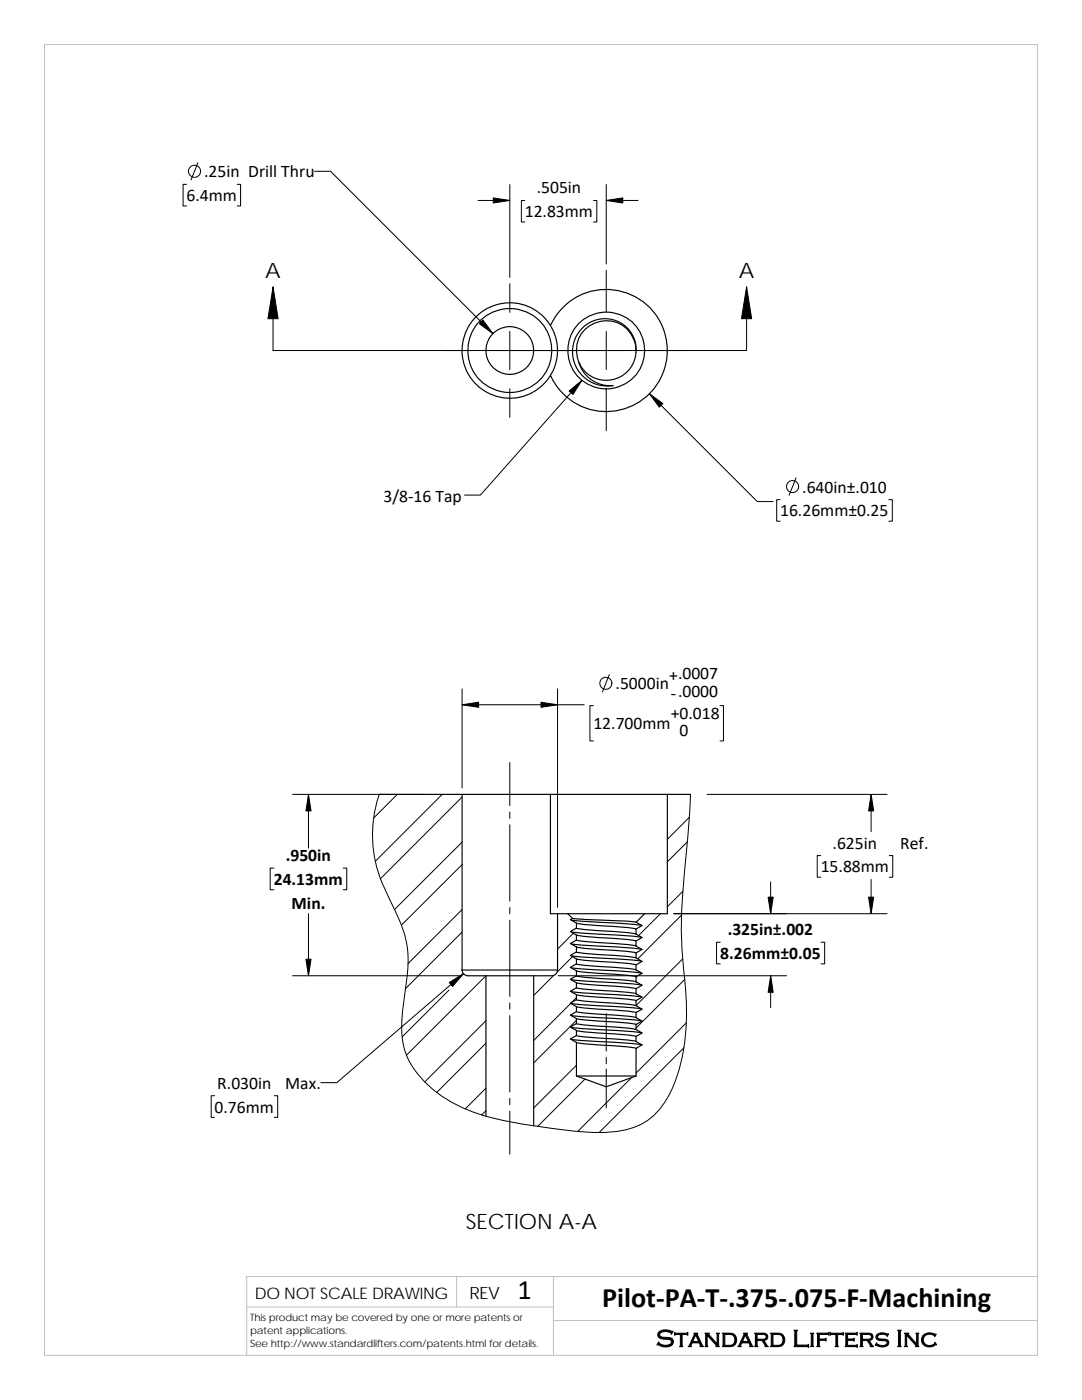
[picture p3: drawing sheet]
<svg xmlns="http://www.w3.org/2000/svg" width="216mm" height="279mm" viewBox="0 0 216 279" stroke-linecap="round" stroke-linejoin="round" font-family="sans-serif">
<path d="M8.9 8.9h198.1v261.6h-198.1zM91.1 254.8v6M110.4 254.8v15.7M207 254.8h-157.8v15.7M49.2 260.8h61.2M110.4 263.5h96.6" fill="none" stroke="#c0c0c0" stroke-width=".2"/>
<g fill="none" stroke="#000" stroke-width=".2">
<path d="M37.2 36.8h-.7v4.3h.7M39.5 32.5l-1.4 3.4M47.3 36.8h.7v4.3h-.7M62.8 34.2h3.2l32.4 32.4M101.7 36.8v18.6M121 36.8v15.9M54.5 57.3v12.7h94.5v-12.7M95.4 40h6.3M101.7 56.6v5.7M104.7 40h-.7v4.3h.7M118.4 40h.7v4.3h-.7M121 54v8.3"/>
<path d="M121 40h6.3M101.7 66.1v7.7M101.7 77.6v5.7M116.1 75.9l-20.2 22.9h-3.2M121 66.1v7.7M121 77.6v8.4M129.6 78.6l21.5 21.5h3.2M155.7 99.7h-.7v4.3h.7M158.8 95.4l-1.3 3.4M177.4 99.7h.7v4.3h-.7M92.2 137.5v19.8M111.3 137.5v43.6"/>
<path d="M121.6 134.6l-1.4 3.5M58.4 158.5h26.5M61.6 158.5v10.7M75.7 158.5a25.5 25.5 0 0 0 2 20.8 28.9 28.9 0 0 1 3.7 11.3 78 78 0 0 1-1 11 16.5 16.5 0 0 0 2.1 11.5 24.7 24.7 0 0 0 13.7 9.4 109.8 109.8 0 0 0 24.2 3.5 14.4 14.4 0 0 0 10.7-4.1 22.9 22.9 0 0 0 5.1-11.5 65.4 65.4 0 0 0 0-19 120.3 120.3 0 0 1 .8-22.1l.8-10.8M79.3 158.5l-4.7 4.7M88.2 158.5l-13.3 13.4M92.2 159.1l-16.3 16.3M92.2 140.7h24.4M101.7 152.2v8.6M118.4 140.8h-.7v7.1h.7M141.1 158.5h35.9M143.7 140.8h.7v7.1h-.7"/>
<path d="M173.8 158.5v7.5M54.6 173.2h-.7v4.4h.7M68.5 173.2h.7v4.4h-.7M92.2 168.1l-13.5 13.4M92.2 172.6l-12.1 12M101.7 162.1v1.2M101.7 164.6v15.2M136.3 177.9l-3.1 3.1M137.2 168l-4 4M137.5 163.1l-4.3 4.4M153.8 176v6.4M163.8 170.8h-.7v4.3h.7"/>
<path d="M173.8 175.5v6.9M177.4 170.8h.7v4.3h-.7M58.4 194.7h33.7M61.6 182.4v12.3M89.6 197.6l-9.4 9.3M92.2 181.5l-10.8 10.8M92.2 186l-11.3 11.3M92.5 194.3l-25.3 21.8h-3.2M97 194.7l-15.9 15.9M101.7 181.1v1.3M101.7 183.6v15.3M110.5 194.6l-4 4.1"/>
<path d="M111.4 194.7h45.6M114.2 190.9l-3 3.1M114.4 186.2l-3.1 3.2M115 199.1l-.9 .9M131.8 182.4l-4.4 4.3M134.4 182.4h42.6M136 182.6l-8.7 8.8M136.2 191.4l-9.3 9.3M136.6 195.5l-9.7 9.7M143.7 188h-.7v4.4h.7M153.8 194.7v6.4M163.8 188h.7v4.4h-.7"/>
<path d="M42.8 218.7h-.7v4.3h.7M54.7 218.7h.7v4.3h-.7M97 208.2l-9.9 9.8M97 203.7l-12.2 12.2M97 217.2l-4.2 4.1M101.7 200.2v1.2M101.7 202.7v15.2M101.7 219.2v1.3M113.9 200.2l-7.4 7.4M115 203.6l-8.5 8.5M115 212.6l-8.5 8.5M116.7 215.3l-9.4 9.5"/>
<path d="M121 213.3v7.8M121 202.3v7.5M121 211v1.3M126 215.1l-10.7 10.7M136.5 209.1l-17 16.9M136.9 204.1l-10 10.1M97 221.7l-.9 .8M101.7 221.7v8.6"/>
<circle cx="38.8" cy="34.2" r="1.21"/>
<circle cx="158.2" cy="97.1" r="1.21"/>
<circle cx="120.9" cy="136.4" r="1.2"/>
</g>
<g fill="none" stroke="#000" stroke-width=".23">
<path d="M94.6 63.6a9.5 9.5 0 0 1 15.2 1.4 12.2 12.2 0 0 1 18.7-4.7 12.2 12.2 0 0 1 0 19.2 12.2 12.2 0 0 1-18.7-4.6 9.5 9.5 0 0 1-13.8 2.7 9.5 9.5 0 0 1-1.4-14zM109.8 65a9.5 9.5 0 0 1 0 9.9M115.6 72.4l.1 .3M116.4 65.3a6.2 6.2 0 0 1 9.6 1.3 6.2 6.2 0 0 1-3.4 9.1 5.9 5.9 0 0 1-7.1-3.3 6.5 6.5 0 0 0 6.8 4.6 6.8 6.8 0 0 1-7.3-3.7 6.8 6.8 0 0 1 1.4-8zM126.9 69.9a5.9 5.9 0 0 0-7.2-5.7 5.9 5.9 0 0 0-4.2 8.2M75.7 158.5h16.5M92.2 158.5v35.1M92.2 158.5h17.6M109.8 158.5h23.4M109.8 158.5v23.9h1.5M133.2 158.5h4.6M133.2 158.5v23.9h-4.6"/>
<path d="M92.2 193.6a1.15 1.15 0 0 0 1.1 1.1h3.7M92.2 193.6h19.1M97 194.7h9.5M97 194.7v28.1M106.5 194.7v30M111.3 182.4h2M111.3 193.6a1.16 1.16 0 0 1-1.2 1.1h-3.6M111.3 182.4v11.2M113.3 182.4h15.3M113.3 182.4l.9 .9M114 190.8l10.6 .7 3.4 .3M114 195.5l10.6 .7 3.4 .4"/>
<path d="M114 197.9l10.6 .7 3.4 .4M114 193.1l10.6 .7 3.4 .4M114 188.4l10.6 .7 3.4 .4M114 183.6l10.6 .7 3.4 .4M114 186l10.6 .7 3.4 .4M114.2 183.3l-.4 .2 1.2 .7M114.2 183.3l12.7 .7M115 190l-1.2 .7 1.2 .7M115 194.8l-1.2 .6 1.2 .7M115 197.1l-1.2 .7 1.2 .7M115 192.4l-1.2 .7 1.2 .6M115 187.6l-1.2 .7 1.2 .7"/>
<path d="M115 185.2l-1.2 .7 1.2 .7M115 199.5l-1.2 .7 1.2 .7M115 187.6l2.2 .3 7.5 .6 2.2 .3M115 192.4l2.2 .3 7.5 .5 2.2 .4M115 194.8l2.2 .3 7.5 .5 2.2 .3M115 190l2.2 .3 7.5 .5 2.2 .4M115 199.5l2.2 .4 7.5 .5 2.2 .3M115 185.2l2.2 .4 7.5 .5 2.2 .3M115 184.2v1M115 186.6v1M115 189v1M115 191.4v1"/>
<path d="M115 193.7v1.1M115 198.5v1M115 197.1l2.2 .4 7.5 .5 2.2 .3M115 196.1l2.2 .4 7.5 .5 2.2 .3M115 191.4l2.2 .3 7.5 .5 2.2 .4M115 198.5l2.2 .3 7.5 .6 2.2 .3M115 193.7l2.2 .4 7.5 .5 2.2 .3M115 189l2.2 .3 7.5 .5 2.2 .4M115 184.2l2.2 .4 7.5 .5 2.2 .3M115 186.6l2.2 .3 7.5 .6 2.2 .3M115 196.1v1M126.9 185.4v1"/>
<path d="M126.9 187.8v1M126.9 190.2v1M126.9 192.6v1M126.9 194.9v1M126.9 199.7v1M126.9 198.3l1.2 .7-1.2 .7M126.9 193.6l1.2 .6-1.2 .7M126.9 188.8l1.2 .7-1.2 .7M126.9 195.9l1.2 .7-1.2 .7M126.9 191.2l1.2 .7-1.2 .7M126.9 186.4l1.2 .7-1.2 .7M126.9 197.3v1"/>
<path d="M126.9 184l1.2 .7-1.2 .7M128.6 182.4l-1.7 1.6M114 202.7l10.6 .7 3.4 .4M114 205l10.6 .8 3.4 .3M114 207.4l10.6 .7 3.4 .4M114 200.3l10.6 .7 3.4 .4M115 214.7l6 2.2 5.9-2.2M115 201.9l-1.2 .7 1.2 .7M115 204.3l-1.2 .7 1.2 .7M115 201.9l2.2 .3 7.5 .5 2.2 .4M115 204.3l2.2 .3 7.5 .5 2.2 .4M115 208v6.7h11.9"/>
<path d="M115 200.9v1M115 203.3v1M115 205.7v1M115 203.3l2.2 .3 7.5 .5 2.2 .4M115 205.7l2.2 .3 7.5 .5 2.2 .3M115 206.7l-1.2 .6 1.2 .7M115 208l2.2 .4 7.5 .5 2.2 .3M115 200.9l2.2 .3 7.5 .5 2.2 .4M115 206.7l2.2 .3 7.5 .5 2.2 .4M126.9 202.1v1M126.9 204.5v1M126.9 206.8v1.1"/>
<path d="M126.9 209.2v5.5M126.9 203.1l1.2 .7-1.2 .7M126.9 207.9l1.2 .6-1.2 .7M126.9 200.7l1.2 .7-1.2 .7M126.9 205.5l1.2 .7-1.2 .6"/>
<circle cx="101.7" cy="70" r="4.8"/>
<circle cx="101.7" cy="70" r="8.4"/>
<circle cx="121" cy="69.9" r="7.7"/>
</g>
<g fill="#000" stroke="#000" stroke-width=".2">
<path d="M54.5 57.3l1 6.3h-2zM149 57.3l1 6.3h-2z"/>
<path d="M98.4 39.5l3.3 .5-3.3 .5z" fill-rule="evenodd"/>
<path d="M121 40l3.3-.5v1z" fill-rule="evenodd"/>
<path d="M95.7 64.6l.7-.7 2 2.7z" fill-rule="evenodd"/>
<path d="M113.6 78l2.5-2.1-1.8 2.8z" fill-rule="evenodd"/>
<path d="M129.6 78.6l2.7 1.9-.7 .8z" fill-rule="evenodd"/>
<path d="M61.6 158.5l.5 3.3h-1.1z" fill-rule="evenodd"/>
<path d="M92.2 140.7l3.3-.6v1.1z" fill-rule="evenodd"/>
<path d="M107.9 140.1l3.4 .6-3.4 .5z" fill-rule="evenodd"/>
<path d="M173.8 158.5l.5 3.3h-1z" fill-rule="evenodd"/>
<path d="M61 191.4h1.1l-.5 3.3z" fill-rule="evenodd"/>
<path d="M89.6 196.1l2.9-1.8-2.2 2.6z" fill-rule="evenodd"/>
<path d="M153.8 194.7l.5 3.3h-1z" fill-rule="evenodd"/>
<path d="M153.3 179h1l-.5 3.4z" fill-rule="evenodd"/>
<path d="M173.3 179h1l-.5 3.4z" fill-rule="evenodd"/>
</g>
<g font-size="5.6">
<text x="103.3" y="259.2">1</text>
<text x="120.1" y="260.8">Pilot‐PA‐T‐.375‐.075‐F‐Machining</text>
</g>
<text font-size="4.9" x="130.9" y="268.8">Standard Lifters Inc</text>
<g font-size="4.2">
<text x="52.9" y="55.5">A</text>
<text x="147.4" y="55.5">A</text>
<text x="92.9" y="245.2">SECTION A-A</text>
</g>
<g font-size="3.5">
<text x="40.7" y="35.4">.25in Drill Thru</text>
<text x="37.2" y="40.2">6.4mm</text>
<text x="107.1" y="38.6">.505in</text>
<text x="104.7" y="43.3">12.83mm</text>
<text x="76.5" y="100.1">3/8‐16 Tap</text>
<text x="160.1" y="98.3">.640in±.010</text>
<text x="155.7" y="103.1">16.26mm±0.25</text>
<text x="122.8" y="137.6">.5000in</text>
<text x="133.5" y="135.9">+.0007</text>
<text x="133.9" y="143.4">+0.018</text>
<text x="133.9" y="139.4">‐.0000</text>
<text x="118.4" y="145.4">12.700mm</text>
<text x="135.6" y="146.9">0</text>
<text x="57" y="171.8">.950in</text>
<text x="166.1" y="169.4">.625in</text>
<text x="179.6" y="169.4">Ref.</text>
<text x="54.6" y="176.6">24.13mm</text>
<text x="163.8" y="174.1">15.88mm</text>
<text x="58.2" y="181.4">Min.</text>
<text x="143.7" y="191.4">8.26mm±0.05</text>
<text x="145.2" y="186.6">.325in±.002</text>
<text x="43.3" y="217.3">R.030in</text>
<text x="56.9" y="217.3">Max.</text>
<text x="42.8" y="222">0.76mm</text>
</g>
<text font-size="3.4" x="93.7" y="259.2">REV</text>
<text font-size="3.2" x="50.8" y="259.3">DO NOT SCALE DRAWING</text>
<g font-size="2">
<text x="49.9" y="263.7">This product may be covered by one or more patents or</text>
<text x="49.9" y="266.2">patent applications.</text>
<text x="49.9" y="268.8">See http://www.standardlifters.com/patents.html for details.</text>
</g>
</svg>
